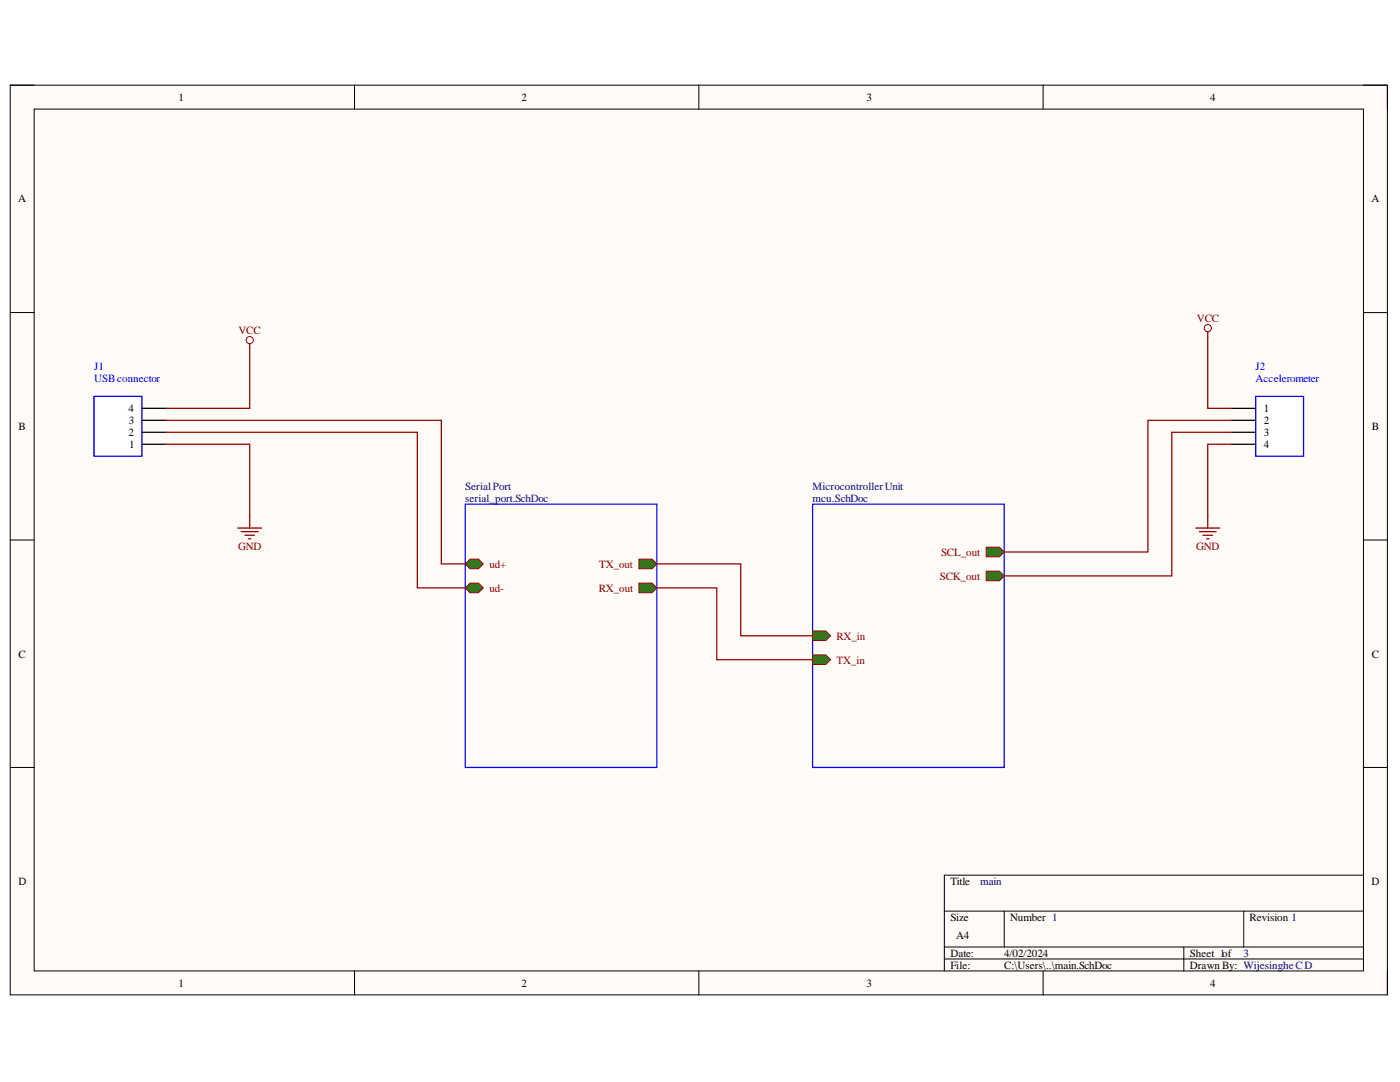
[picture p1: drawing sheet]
<svg xmlns="http://www.w3.org/2000/svg" width="279mm" height="216mm" viewBox="0 0 279 216" stroke-linecap="round" stroke-linejoin="round" font-family="sans-serif">
<path d="M2 17h274.9v181.5h-274.9z" fill-rule="evenodd" fill="#fffcf8"/>
<path d="M2 17h274.9v181.5h-274.9z" fill="none" stroke="#000" stroke-width=".2"/>
<path d="M6.8 21.8h265.3v171.9h-265.3z" fill-rule="evenodd" fill="#fffcf8"/>
<g fill="none" stroke="#000" stroke-width=".2">
<path d="M2 17h4.8M70.7 17v4.8M139.5 17v4.8M208.2 17v4.8M272.1 17h4.8v4.8M6.8 21.8h265.3v171.9h-265.3zM2 62.4h4.8M272.1 62.4h4.8M2 107.8h4.8M272.1 107.8h4.8M2 153.1h4.8M272.1 153.1h4.8"/>
<path d="M272.1 174.6h-83.6v19.1M70.8 193.7v4.8M139.5 193.7v4.8M188.5 181.8h83.6M188.5 189h83.6M188.5 191.4h83.6M200.4 181.8v7.2M208.2 193.7v4.8M236.3 189v4.7M248.2 181.8v7.2M276.9 193.7v4.8"/>
</g>
<path d="M162.2 100.6h38.2v52.5h-38.2z" fill="none" stroke="#00f" stroke-width=".25"/>
<path d="M162.2 125.9h2.6l.9 1-.9 .9h-2.6z" fill-rule="evenodd" fill="#38761d"/>
<path d="M162.2 125.9h2.6l.9 1-.9 .9h-2.6z" fill="none" stroke="#800000" stroke-width=".2"/>
<path d="M162.2 130.7h2.6l.9 .9-.9 1h-2.6z" fill-rule="evenodd" fill="#38761d"/>
<path d="M162.2 130.7h2.6l.9 .9-.9 1h-2.6z" fill="none" stroke="#800000" stroke-width=".2"/>
<path d="M196.8 109.2h2.7l.9 .9-.9 1h-2.7z" fill-rule="evenodd" fill="#38761d"/>
<path d="M196.8 109.2h2.7l.9 .9-.9 1h-2.7z" fill="none" stroke="#800000" stroke-width=".2"/>
<path d="M196.8 114h2.7l.9 .9-.9 1h-2.7z" fill-rule="evenodd" fill="#38761d"/>
<path d="M196.8 114h2.7l.9 .9-.9 1h-2.7z" fill="none" stroke="#800000" stroke-width=".2"/>
<path d="M92.9 100.6h38.2v52.5h-38.2z" fill="none" stroke="#00f" stroke-width=".25"/>
<path d="M127.5 116.4h2.6l1 .9-1 1h-2.6z" fill-rule="evenodd" fill="#38761d"/>
<path d="M127.5 116.4h2.6l1 .9-1 1h-2.6z" fill="none" stroke="#800000" stroke-width=".2"/>
<path d="M127.5 111.6h2.6l1 .9-1 1h-2.6z" fill-rule="evenodd" fill="#38761d"/>
<path d="M127.5 111.6h2.6l1 .9-1 1h-2.6z" fill="none" stroke="#800000" stroke-width=".2"/>
<path d="M92.9 112.5l.9-.9h1.7l.9 .9-.9 1h-1.7z" fill-rule="evenodd" fill="#38761d"/>
<path d="M92.9 112.5l.9-.9h1.7l.9 .9-.9 1h-1.7z" fill="none" stroke="#800000" stroke-width=".2"/>
<path d="M92.9 117.3l.9-.9h1.7l.9 .9-.9 1h-1.7z" fill-rule="evenodd" fill="#38761d"/>
<path d="M92.9 117.3l.9-.9h1.7l.9 .9-.9 1h-1.7z" fill="none" stroke="#800000" stroke-width=".2"/>
<path d="M18.8 79.1h9.5v11.9h-9.5z" fill-rule="evenodd" fill="#fff"/>
<path d="M18.8 79.1h9.5v11.9h-9.5z" fill="none" stroke="#00f" stroke-width=".25"/>
<path d="M28.3 88.6h4.8M28.3 86.3h4.8M28.3 83.9h4.8M28.3 81.5h4.8" fill="none" stroke="#000" stroke-width=".25"/>
<circle cx="49.8" cy="67.9" r=".72" fill="none" stroke="#800000" stroke-width=".2"/>
<path d="M49.8 68.6v.9M47.4 105.4h4.8M48.2 106.1h3.3M48.9 106.8h1.9M49.6 107.5h.5M49.8 103v2.4" fill="none" stroke="#800000" stroke-width=".25"/>
<path d="M250.6 79.1h9.6v11.9h-9.6z" fill-rule="evenodd" fill="#fff"/>
<path d="M250.6 79.1h9.6v11.9h-9.6z" fill="none" stroke="#00f" stroke-width=".25"/>
<path d="M245.8 81.5h4.8M245.8 83.9h4.8M245.8 86.3h4.8M245.8 88.6h4.8" fill="none" stroke="#000" stroke-width=".25"/>
<path d="M241 66.2v.9M238.6 105.4h4.8M239.4 106.1h3.3M240.1 106.8h1.9M240.8 107.5h.5M241 103v2.4" fill="none" stroke="#800000" stroke-width=".25"/>
<circle cx="241" cy="65.5" r=".72" fill="none" stroke="#800000" stroke-width=".2"/>
<path d="M49.8 69.5v12h-16.7M241 67.1v14.4h4.8M33.1 88.6h16.7v14.4M33.1 83.9h55v28.6h4.8M33.1 86.3h50.2v31h9.6M245.8 88.6h-4.8v14.4M245.8 86.3h-11.9v28.6h-33.5M245.8 83.9h-16.7v26.2h-28.7M131.1 112.5h16.7v14.4h14.4M131.1 117.3h11.9v14.3h19.2" fill="none" stroke="#980000" stroke-width=".25"/>
<g font-size="2.2">
<text x="35.6" y="20.1">1</text>
<text x="104.1" y="20.1">2</text>
<text x="172.9" y="20.1">3</text>
<text x="241.5" y="20.1">4</text>
<text x="3.6" y="40.4">A</text>
<text x="273.7" y="40.4">A</text>
<text x="25.6" y="82.2">4</text>
<text x="252.2" y="82.2">1</text>
<text x="3.7" y="85.8">B</text>
<text x="25.6" y="87.1">2</text>
<text x="25.7" y="84.6">3</text>
<text x="25.8" y="89.4">1</text>
<text x="252.2" y="84.6">2</text>
<text x="252.2" y="87.1">3</text>
<text x="252.2" y="89.4">4</text>
<text x="273.8" y="85.8">B</text>
<text x="3.7" y="131.2">C</text>
<text x="273.8" y="131.2">C</text>
<text x="3.7" y="176.6">D</text>
<text x="189.7" y="176.6">Title</text>
<text x="273.7" y="176.6">D</text>
<text x="189.7" y="183.7">Size</text>
<text x="201.6" y="183.7">Number 1</text>
<text x="249.4" y="183.7">Revision 1</text>
<text x="189.7" y="190.9">Date:</text>
<text x="190.8" y="187.4">A4</text>
<text x="200.4" y="190.9">4/02/2024</text>
<text x="237.4" y="190.9">Sheet 1of</text>
<text x="35.6" y="196.9">1</text>
<text x="104.1" y="196.9">2</text>
<text x="172.9" y="196.9">3</text>
<text x="189.7" y="193.3">File:</text>
<text x="200.4" y="193.3">C:\Users\..\main.SchDoc</text>
<text x="237.4" y="193.3">Drawn By: WijesingheCD</text>
<text x="241.5" y="196.9">4</text>
</g>
<g font-size="2.2" fill="#800000">
<text x="238.9" y="64.3">VCC</text>
<text x="47.6" y="66.7">VCC</text>
<text x="47.5" y="109.7">GND</text>
<text x="97.7" y="113.3">ud+</text>
<text x="119.6" y="113.3">TX_out</text>
<text x="187.8" y="110.9">SCL_out</text>
<text x="238.7" y="109.7">GND</text>
<text x="97.7" y="118.1">ud-</text>
<text x="119.5" y="118.1">RX_out</text>
<text x="187.6" y="115.7">SCK_out</text>
<text x="166.9" y="127.6">RX_in</text>
<text x="166.9" y="132.4">TX_in</text>
</g>
<g font-size="2.2" fill="#00f">
<text x="18.8" y="73.9">J1</text>
<text x="18.8" y="76.2">USBconnector</text>
<text x="250.5" y="73.9">J2</text>
<text x="250.5" y="76.2">Accelerometer</text>
</g>
<g font-size="2.2" fill="#000080">
<text x="92.8" y="97.8">SerialPort</text>
<text x="92.8" y="100.1">serial_port.SchDoc</text>
<text x="162.2" y="97.8">MicrocontrollerUnit</text>
<text x="162.2" y="100.1">mcu.SchDoc</text>
<text x="195.6" y="176.6">main</text>
<text x="248.2" y="190.9">3</text>
</g>
</svg>
